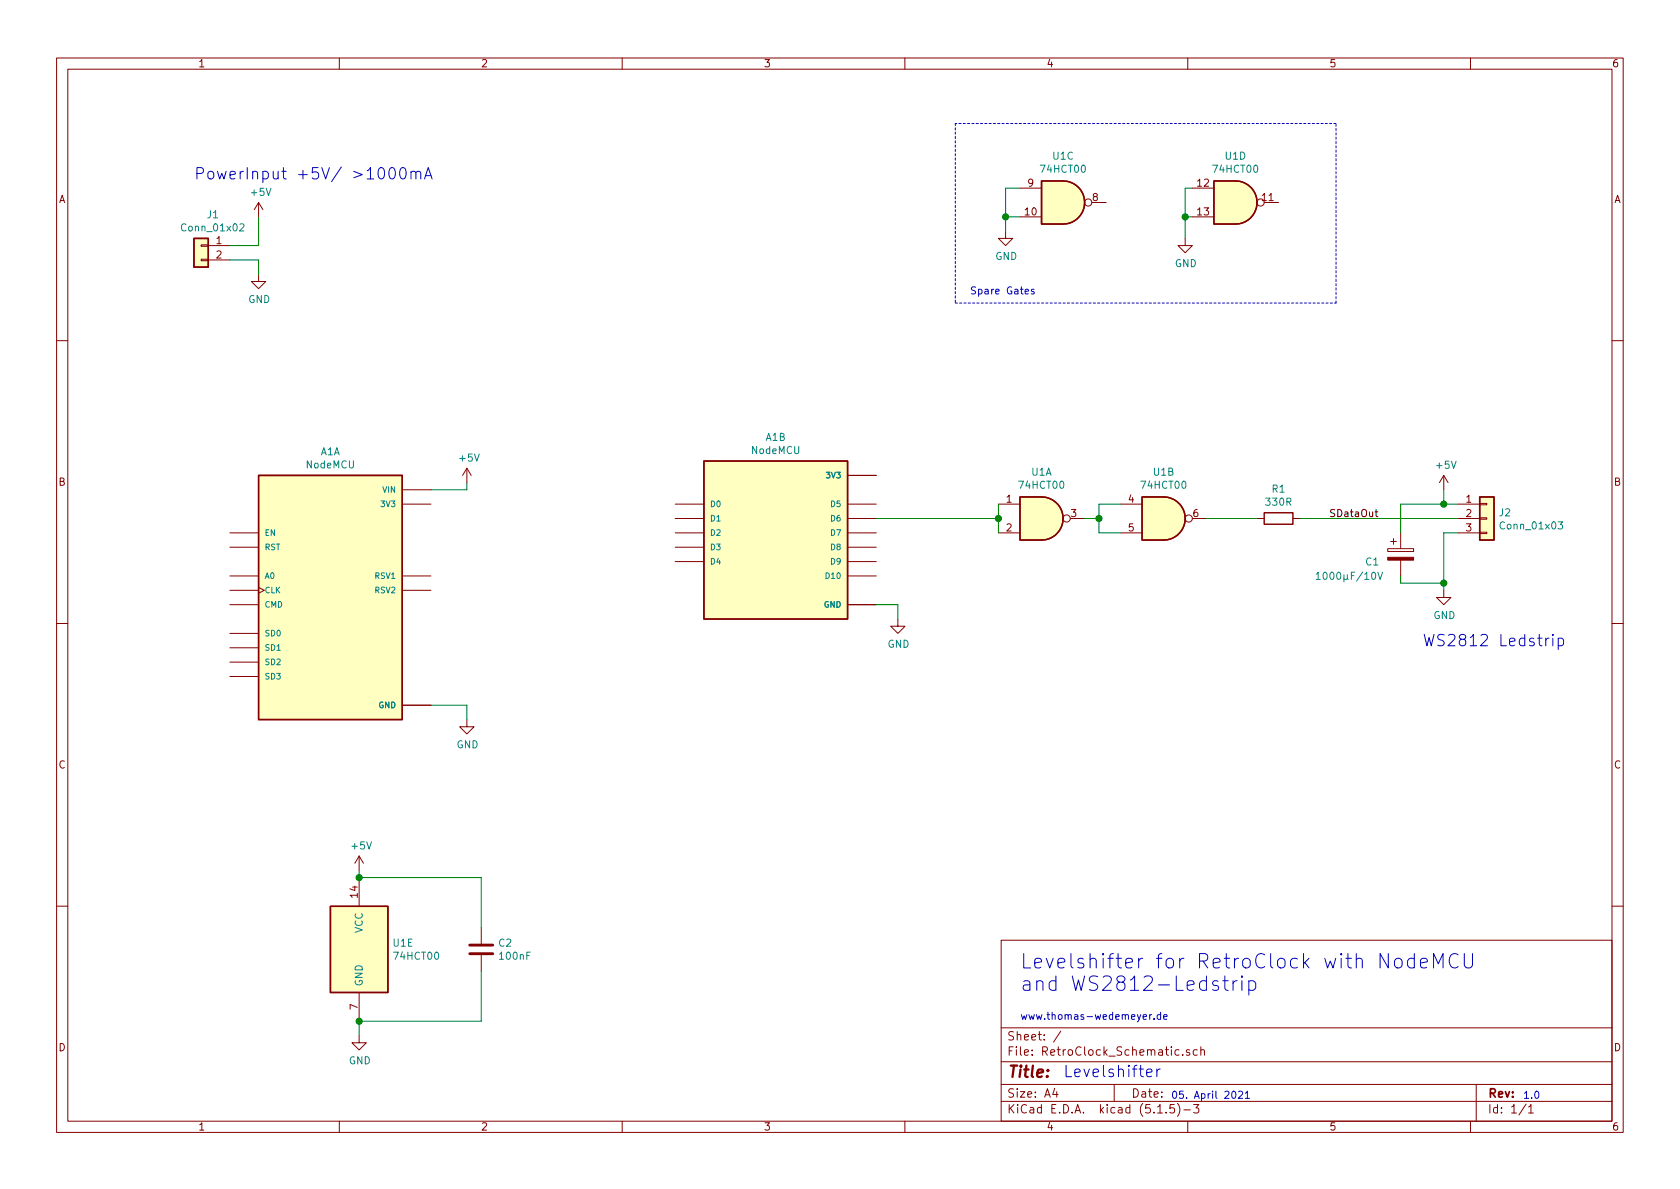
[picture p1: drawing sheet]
<svg xmlns="http://www.w3.org/2000/svg" width="297mm" height="210mm" viewBox="0 0 297 210" stroke-linecap="round" stroke-linejoin="round" font-family="sans-serif">
<g fill="none" stroke="#840000" stroke-width=".18">
<path d="M10 10.3h277v189.9h-277zM12 12.2h273v186.1h-273zM60 10.3v1.9M110 10.3v1.9M160 10.3v1.9M210 10.3v1.9M260 10.3v1.9M45.7 35.8l-.7 1.3M45.7 35.8v2.5M45.7 35.8l.8 1.3M180.3 38.3h3.8M180.3 33.3h3.8"/>
<path d="M193 35.8h2.6M210.8 38.3h3.8M210.8 33.3h3.8M223.5 35.8h2.6M35.6 45.8h1.2v.3h-1.2zM35.6 43.3h1.2v.3h-1.2zM36.8 43.4h3.8M36.8 46h3.8M45.7 48.5v1.3h1.3l-1.3 1.2-1.3-1.2h1.3M177.8 40.9v1.3h1.3l-1.3 1.2-1.3-1.2h1.3M209.5 42.2v1.2h1.3l-1.3 1.3-1.2-1.3h1.2M10 60.2h2"/>
<path d="M285 60.2h2M40.6 94.2h5.1M40.6 96.8h5.1M71.1 89.1h5.1M71.1 86.6h5.1M82.5 82.8l-.7 1.3M82.5 82.8v2.5M82.5 82.8l.8 1.3M119.4 89.1h5.1M119.4 94.2h5.1M119.4 96.8h5.1M119.4 91.7h5.1"/>
<path d="M119.4 99.3h5.1M149.9 89.1h5M149.9 94.2h5M149.9 96.8h5M149.9 91.7h5M149.9 99.3h5M149.9 84.1h5M176.5 89.1h3.8M176.5 94.2h3.8M189.2 91.7h2.6M198.1 89.1h3.8M198.1 94.2h3.8"/>
<path d="M210.8 91.7h2.6M222.2 91.7h1.3M228.6 91.7h1.3M245.4 97h4.5v.5h-4.5zM245.9 95.8h1M246.4 95.2v1.1M247.6 94.2v2.8M247.6 99.1v2.7M255.3 84.1l-.8 1.2M255.3 84.1v2.5M255.3 84.1l.7 1.2M257.8 89.1h3.8"/>
<path d="M257.8 94.2h3.8M257.8 91.7h3.8M261.6 94.1h1.3v.3h-1.3zM261.6 89h1.3v.3h-1.3zM261.6 91.6h1.3v.2h-1.3zM10 110.3h2M40.6 101.8h5.1M40.6 104.4h5.1M40.6 119.6h5.1M40.6 117.1h5.1M40.6 114.5h5.1M40.6 106.9h5.1"/>
<path d="M40.6 112h5.1M45.7 103.9l1 .5-1 .5M71.1 101.8h5.1M71.1 104.4h5.1M149.9 101.8h5M149.9 106.9h5M158.7 109.5v1.2h1.3l-1.3 1.3-1.2-1.3h1.2M255.3 104.4v1.3h1.2l-1.2 1.2-1.3-1.2h1.3M285 110.3h2M71.1 124.7h5.1M82.5 127.2v1.3h1.3l-1.3 1.3-1.2-1.3h1.2M63.5 151.4l-.8 1.2"/>
<path d="M63.5 151.4v2.5M63.5 155.2v5.1M63.5 151.4l.8 1.2M10 160.2h2M63.5 175.5v5.1M85.1 164.1v2.8M85.1 168.9v2.8M177 166.3h108v32h-108zM285 160.2h2M60 198.3v1.9M63.5 183.1v1.3h1.3l-1.3 1.3-1.3-1.3h1.3M110 198.3v1.9"/>
<path d="M160 198.3v1.9M177 194.8h108M177 191.8h108M177 187.8h108M177 181.8h108M186.5 192.5l-.4 1h1M186.8 193v1M187.6 182.3l-1.3 2M197 191.8v3M204.7 196.8h.8M206.2 196.7v.1M207.6 195.3h-.7l-.1 .7 .2-.1 .5 .1 .2 .2-.1 .5-.2 .1-.6-.1"/>
<path d="M208.2 195.1a1.71 1.71 0 0 1 0 2.3M208.5 185.7l-.4-.1-.4 .3 .1 .6 .3 .1 .4-.1M209.1 186.5v.1M209.3 196.3h1.2M210 198.3v1.9M210.3 185.7l-.3-.1-.2 .2v.2l.5 .2v.3h-.5M211 195.3h1l-.5 .6 .4 .1v.7l-.2 .1-.7-.1M211.7 185.7l-.4-.1-.3 .3 .1 .6h.6M212.3 185.7l.2-.1 .4 .1 .1 .9M212.3 185.1v1.5M260 198.3v1.9M261 191.8v6.5"/>
<path d="M269.8 195.2l-1.2 2M270.3 195.8l.4-.5v1.5M270.3 196.8h.8"/>
<circle cx="192.4" cy="35.8" r=".63"/>
<circle cx="222.9" cy="35.8" r=".63"/>
<circle cx="188.6" cy="91.7" r=".63"/>
<circle cx="210.2" cy="91.7" r=".63"/>
</g>
<path d="M245.4 98.5h4.5v.6h-4.5z" fill="#840000" stroke="#840000" stroke-width=".18"/>
<path d="M42.4 39.7l.5-.1 .2 .3v.2l-.8 .7h.8M275.5 92.3h.8l-.4 .5 .3 .1v.6h-.5l-.2-.1M232.7 101.5l.4-.3v1.3M232.7 102.5h.8M243.6 101.2l.4 1.3 .4-1.3" fill="none" stroke="#008484" stroke-width=".18"/>
<g fill="#ffffc2" stroke="#ffffc2" stroke-width=".18">
<path d="M45.7 84.1h25.4v43.1h-25.4z"/>
<path d="M261.6 87.9h2.6v7.6h-2.6z"/>
<path d="M184.1 87.9a3.8 3.8 0 0 1 3.9 3.8 3.8 3.8 0 0 1-3.9 3.8z"/>
<path d="M180.3 87.9h3.8v7.6h-3.8z"/>
<path d="M124.5 81.5h25.4v28h-25.4z"/>
<path d="M34.3 42.2h2.5v5h-2.5z"/>
<path d="M58.4 160.3h10.2v15.2h-10.2z"/>
<path d="M205.7 87.9a3.8 3.8 0 0 1 3.8 3.8 3.8 3.8 0 0 1-3.8 3.8z"/>
<path d="M201.9 87.9h3.8v7.6h-3.8z"/>
<path d="M188 32a3.8 3.8 0 0 1 3.8 3.8 3.8 3.8 0 0 1-3.8 3.8z"/>
<path d="M184.1 32h3.9v7.6h-3.9z"/>
<path d="M218.4 32a3.8 3.8 0 0 1 3.8 3.8 3.8 3.8 0 0 1-3.8 3.8z"/>
<path d="M214.6 32h3.8v7.6h-3.8z"/>
</g>
<path d="M184.1 32h3.9a3.8 3.8 0 0 1 3.8 3.8 3.8 3.8 0 0 1-3.8 3.8h-3.9zM214.6 32h3.8a3.8 3.8 0 0 1 3.8 3.8 3.8 3.8 0 0 1-3.8 3.8h-3.8zM34.3 42.2h2.5v5h-2.5zM45.7 84.1h25.4v43.1h-25.4zM124.5 81.5h25.4v28h-25.4zM180.3 87.9h3.8a3.8 3.8 0 0 1 3.9 3.8 3.8 3.8 0 0 1-3.9 3.8h-3.8zM201.9 87.9h3.8a3.8 3.8 0 0 1 3.8 3.8 3.8 3.8 0 0 1-3.8 3.8h-3.8zM223.5 90.7h5.1v2h-5.1zM261.6 87.9h2.6v7.6h-2.6zM58.4 160.3h10.2v15.2h-10.2z" fill="none" stroke="#840000" stroke-width=".25"/>
<path d="M83.1 168.7h4M83.1 167.1h4" fill="none" stroke="#840000" stroke-width=".51"/>
<path d="M168.9 21.8v31.8M236.2 21.8h-67.3M168.9 53.6h67.3M236.2 53.6v-31.8" fill="none" stroke="#0000c2" stroke-width=".18" stroke-dasharray=".4 .4"/>
<g fill="none" stroke="#008400" stroke-width=".18">
<path d="M45.7 38.3v5.1h-5.1M177.8 38.3h2.5M180.3 33.3h-2.5v7.6M209.5 38.3h1.3M210.8 33.3h-1.3v8.9M40.6 46h5.1v2.5M82.5 85.3v1.3h-6.3M154.9 91.7h21.6M176.5 89.1v5.1M191.8 91.7h2.5M198.1 89.1h-3.8v5.1h3.8M213.4 91.7h8.8"/>
<path d="M229.9 91.7h27.9M255.3 86.6v2.5M257.8 89.1h-10.2v5.1M257.8 94.2h-2.5v10.2M154.9 106.9h3.8v2.6M247.6 101.8v1.3h7.7M76.2 124.7h6.3v2.5M63.5 153.9v1.3h21.6v8.9M85.1 171.7v8.9h-21.6v2.5"/>
</g>
<path d="M243.1 90.5h.5M243.3 90.1v1.1l.3 .2" fill="none" stroke="#000" stroke-width=".18"/>
<g fill="none" stroke="#0000c2" stroke-width=".18">
<path d="M68.9 29.8a.49 .49 0 0 1 .5-.2 .49 .49 0 0 1 .4 .4 1.04 1.04 0 0 1-.6 1.6 1.25 1.25 0 0 1-.3-1.8zM70.9 29.8a.47 .47 0 0 1 .5-.2 .47 .47 0 0 1 .3 .4 1.04 1.04 0 0 1-.6 1.6 1.23 1.23 0 0 1-.2-1.8zM72.7 30.5a.52 .52 0 0 1 .7-.1l.1 1.2M72.7 30.3v1.3M73.5 30.6l.1-.2a.48 .48 0 0 1 .8 .2v1M75.1 31.6l.6-2 .7 2M75.3 31.1h.9M182.8 51.2l-.3-.1-.2 .2 .1 .2 .4 .1v.3h-.5M273.9 112.8l-.4 .1-.2 .3M274.5 112.2l-.1 .1h.3l-.2-.1v.2M274.5 112.8v1.4M275.5 112.9l.6-.1 .4 .4v.6l-.2 .3-.2 .1-.6-.1"/>
<path d="M275.5 112.8v2.1M203.3 179.4v.9M203.6 179.4l-.2 .1-.1 .1M205.2 179.5l-.4-.1-.2 .2 .1 .6h.5M205.2 179v1.3M205.7 179.8l.6-.1v-.2l-.4-.1-.2 .2 .1 .6h.5M216.2 173.4h1M216.6 172.6v2.1l.1 .3 .5 .1M218 173.4v1.7M218.7 173.4a.69 .69 0 0 0-.7 .5M219.6 172.6l-.1 .1 .1 .1 .1-.1-.1-.1v.2M219.6 173.4v1.7"/>
<path d="M220.8 173.6l.7-.2 .5 .5v.7l-.2 .4-.3 .1-.7-.1M220.8 173.4v2.6M246.7 169.7a.69 .69 0 0 1 .7-.2 .69 .69 0 0 1 .5 .4v.8a.7 .7 0 0 1-.7 .5 .7 .7 0 0 1-.6-.5v-.8zM250.1 169.6l-.7-.1-.3 .1-.2 .3v.8l.2 .3 .3 .2 .7-.2M250.1 168.6v2.6M251.2 170.3l1.2-.2-.2-.5-.7-.1-.3 .3v1l.1 .2 .2 .2 .7-.2M253.5 171.2v-2.6l.8 1.8 .8-1.8v2.6M257.8 168.9a.96 .96 0 0 0-1.1-.2 .96 .96 0 0 0-.5 1 1.08 1.08 0 0 0 .3 1.1 1.08 1.08 0 0 0 1.2 .2l.1-.1M258.9 168.6v2.1l.5 .5 .7-.2 .2-.3v-2.1M202.7 189.7l1-.2-.1-.4-.6-.1-.3 .3 .1 1 .2 .1 .6-.1M204 180.1v.2M204.5 189v1.4"/>
<path d="M205.1 189l-.4 .1-.2 .3M218 193h.1a.67 .67 0 0 1 .4 .6 .67 .67 0 0 1-.4 .6 .83 .83 0 0 1-.1-1.2zM219 193.1l.5-.1 .2 .3v.2l-.8 .7h.8M220.2 193.3l.3-.3v1.2M220.2 194.2h.7"/>
</g>
<g fill="#008400" stroke="#008400" stroke-width=".25">
<circle cx="194.3" cy="91.7" r=".51"/>
<circle cx="209.6" cy="38.3" r=".51"/>
<circle cx="63.5" cy="180.6" r=".51"/>
<circle cx="255.3" cy="103.1" r=".51"/>
<circle cx="176.5" cy="91.7" r=".51"/>
<circle cx="177.8" cy="38.3" r=".51"/>
<circle cx="63.5" cy="155.2" r=".51"/>
<circle cx="255.3" cy="89.1" r=".51"/>
</g>
<g font-size="3.5" fill="#0000c2">
<text x="180.3" y="171.3">Levelshifter for RetroClock with NodeMCU</text>
<text x="180.3" y="175.3">and WS2812-Ledstrip</text>
</g>
<g font-size="2.8" fill="#0000c2">
<text x="34.3" y="31.7">PowerInput +5V/ &gt;1000mA</text>
<text x="251.5" y="114.3">WS2812 Ledstrip</text>
<text x="188" y="190.5">Levelshifter</text>
</g>
<text font-size="2.8" fill="#840000" x="178" y="190.5">Title:</text>
<g font-size="2.1" fill="#840000">
<text x="178" y="184">Sheet: /</text>
<text x="178" y="186.7">File: RetroClock_Schematic.sch</text>
<text x="178" y="196.9">KiCad E.D.A. kicad (5.1.5)-3</text>
<text x="178" y="194.1">Size: A4</text>
<text x="200" y="194.1">Date:</text>
<text x="263" y="194.1">Rev:</text>
<text x="263" y="196.9">Id: 1/1</text>
</g>
<g font-size="1.8" fill="#840000">
<text x="35" y="11.9">1</text>
<text x="85" y="11.9">2</text>
<text x="135" y="11.9">3</text>
<text x="185" y="11.9">4</text>
<text x="235" y="11.9">5</text>
<text x="285" y="11.9">6</text>
<text x="10.4" y="35.9">A</text>
<text x="181.8" y="33">9</text>
<text x="193.2" y="35.6">8</text>
<text x="211.8" y="33">12</text>
<text x="223.2" y="35.6">11</text>
<text x="285.4" y="35.9">A</text>
<text x="181.3" y="38.1">10</text>
<text x="211.8" y="38.1">13</text>
<text x="38.3" y="43.2">1</text>
<text x="38.3" y="45.7">2</text>
<text x="10.4" y="85.9">B</text>
<text x="178" y="88.9">1</text>
<text x="199.5" y="88.9">4</text>
<text x="259.2" y="88.9">1</text>
<text x="285.4" y="85.9">B</text>
<text x="178" y="94">2</text>
<text x="189.4" y="91.4">3</text>
<text x="199.5" y="94">5</text>
<text x="211" y="91.4">6</text>
<text x="259.2" y="91.4">2</text>
<text x="259.2" y="94">3</text>
<text x="10.4" y="135.9">C</text>
<text x="285.4" y="135.9">C</text>
<text x="63.2" y="158.7" transform="rotate(-90 63.2 158.7)">14</text>
<text x="63.2" y="178.5" transform="rotate(-90 63.2 178.5)">7</text>
<text x="10.4" y="185.9">D</text>
<text x="285.4" y="185.9">D</text>
<text x="35" y="199.9">1</text>
<text x="85" y="199.9">2</text>
<text x="135" y="199.9">3</text>
<text x="185" y="199.9">4</text>
<text x="235" y="199.9">5</text>
<text x="285" y="199.9">6</text>
</g>
<g font-size="1.8" fill="#008484">
<text x="186.2" y="28.2">U1C</text>
<text x="216.7" y="28.2">U1D</text>
<text x="44.5" y="34.6">+5V</text>
<text x="184.2" y="30.6">74HCT00</text>
<text x="214.7" y="30.6">74HCT00</text>
<text x="32.4" y="40.9">Conn_01x02</text>
<text x="36.7" y="38.6">J1</text>
<text x="176" y="46">GND</text>
<text x="207.7" y="47.2">GND</text>
<text x="43.9" y="53.6">GND</text>
<text x="135.4" y="78">A1B</text>
<text x="54.2" y="82.8">NodeMCU</text>
<text x="56.7" y="80.5">A1A</text>
<text x="81.3" y="81.6">+5V</text>
<text x="132.9" y="80.3">NodeMCU</text>
<text x="254.1" y="82.9">+5V</text>
<text x="180.4" y="86.4">74HCT00</text>
<text x="182.4" y="84.1">U1A</text>
<text x="202" y="86.4">74HCT00</text>
<text x="204" y="84.1">U1B</text>
<text x="224" y="89.4">330R</text>
<text x="224.9" y="87.1">R1</text>
<text x="265.1" y="91.3">J2</text>
<text x="265.6" y="93.6">Conn_01x03</text>
<text x="241.5" y="100">C1</text>
<text x="233.7" y="102.5">1000µF/10V</text>
<text x="253.4" y="109.5">GND</text>
<text x="156.9" y="114.5">GND</text>
<text x="80.7" y="132.3">GND</text>
<text x="62.3" y="150.2">+5V</text>
<text x="64.1" y="165" transform="rotate(-90 64.1 165)">VCC</text>
<text x="69.5" y="167.4">U1E</text>
<text x="88.2" y="167.4">C2</text>
<text x="69.8" y="169.7">74HCT00</text>
<text x="88.5" y="169.7">100nF</text>
<text x="64.1" y="174.5" transform="rotate(-90 64.1 174.5)">GND</text>
<text x="61.7" y="188.2">GND</text>
</g>
<g font-size="1.8" fill="#0000c2">
<text x="171.4" y="52.1">Spare Gates</text>
<text x="180.3" y="180.3">www.thomas-wedemeyer.de</text>
<text x="207" y="194.3">05. April 2021</text>
<text x="269.2" y="194.3">1.0</text>
</g>
<text font-size="1.8" x="234.9" y="91.4">SDataOut</text>
<g font-size="1.4" fill="#008484">
<text x="67.6" y="89.7">3V3</text>
<text x="67.7" y="87.1">VIN</text>
<text x="125.5" y="89.7">D0</text>
<text x="146.3" y="84.6">3V3</text>
<text x="147" y="89.7">D5</text>
<text x="46.7" y="94.7">EN</text>
<text x="125.5" y="92.2">D1</text>
<text x="125.5" y="94.7">D2</text>
<text x="147" y="92.2">D6</text>
<text x="147" y="94.7">D7</text>
<text x="46.7" y="97.3">RST</text>
<text x="125.5" y="97.3">D3</text>
<text x="125.5" y="99.8">D4</text>
<text x="147" y="97.3">D8</text>
<text x="147" y="99.8">D9</text>
<text x="46.7" y="102.4">A0</text>
<text x="46.7" y="107.4">CMD</text>
<text x="46.7" y="104.9">CLK</text>
<text x="66.4" y="102.4">RSV1</text>
<text x="66.4" y="104.9">RSV2</text>
<text x="145.7" y="107.4">GND</text>
<text x="146.3" y="102.4">D10</text>
<text x="46.7" y="112.5">SD0</text>
<text x="46.7" y="117.6">SD2</text>
<text x="46.7" y="115.1">SD1</text>
<text x="46.7" y="120.1">SD3</text>
<text x="67" y="125.2">GND</text>
</g>
</svg>
